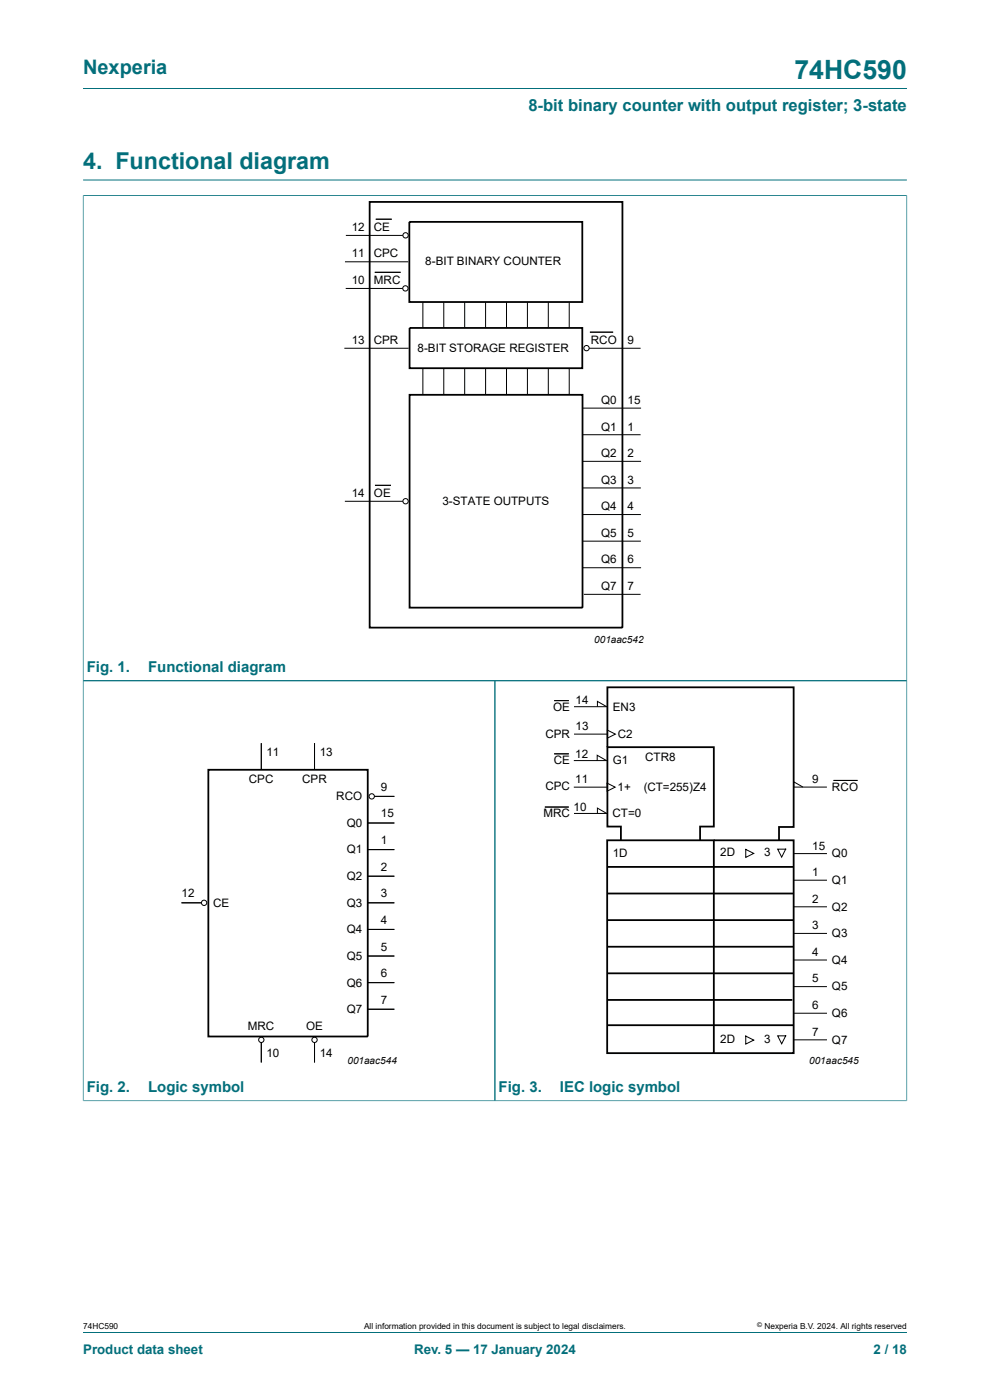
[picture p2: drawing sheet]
<svg xmlns="http://www.w3.org/2000/svg" width="210mm" height="297mm" viewBox="0 0 210 297" stroke-linecap="round" stroke-linejoin="round" font-family="sans-serif">
<path d="M17.6 18.8h174.8M17.6 38.2h174.8M17.6 41.5h174.8M17.6 41.4v192.2M192.4 41.4v192.2M105 144.4v89.1M192.4 144.4h-174.8M17.6 233.5h174.8M17.6 282.6h174.8" fill="none" stroke="#036f7b" stroke-width=".21"/>
<g fill="none" stroke="#000" stroke-width=".21">
<path d="M73.2 55.5h13.4M73.4 49.9h12.1M79.5 57.8h5.5M79.7 46.5h3.4M73 73.9h13.7M73.3 61.2h12.1M89.7 64.1v5.4M89.7 78.1v5.7M94.1 64.1v5.4M94.1 78.1v5.7M98.6 64.1v5.4M98.6 78.1v5.7"/>
<path d="M103 64.1v5.4M103 78.1v5.7M107.4 64.1v5.4M107.4 78.1v5.7M111.9 64.1v5.4M111.9 78.1v5.7M116.3 64.1v5.4M116.3 78.1v5.7M120.7 64.1v5.4M120.7 78.1v5.7M125 73.9h10.9M125.1 70.5h5"/>
<path d="M123.6 86.6h12.4M123.6 92.2h12.3M123.6 97.9h12.4M73.2 106.3h12.3M79.5 103h3.4M123.5 103.5h12.4M123.5 109.2h12.4M123.5 114.8h12.4M123.6 120.4h12.4M123.8 126.1h12.1M55.4 157.7v5.6M66.7 157.7v5.6"/>
<path d="M117.6 159.9h3.1M117.6 148.6h3.1M121.8 155.7h7M121.8 149.9h7M126.7 149.9v-1.1l2 1.1M128.8 154.9l1.7 .8-1.7 .9zM78 174.6h5.7M79.4 168.9h4.3M115.6 171.2h5.1M121.7 167h7.1M121.7 161.4h7.1M121.8 172.6h7"/>
<path d="M126.7 161.4v-1.2l2 1.2M126.7 172.6v-1.2l2 1.2M128.8 166.1l1.7 .9-1.7 .8zM168.3 167h7.1M168.4 167v-1.2l1.9 1.2M176.8 165.6h5.1M38.5 191.5h4.2M78 197.2h5.7M78 191.5h5.7M78 185.9h5.7M78 180.2h5.7M158.2 180.2l1.7 .8-1.7 .9z"/>
<path d="M165 180.1h1.7l-.9 1.7zM168.4 181.1h7M168.4 186.7h7M168.4 192.4h7M168.4 198h7M78 214.1h5.7M78 208.5h5.7M78 202.8h5.7M158.2 219.8l1.7 .8-1.7 .9zM165 219.7h1.7l-.9 1.7zM168.4 203.7h7M168.4 209.3h7"/>
<path d="M168.4 215h7M55.4 221.2v4.2M66.7 221.2v4.2M168.4 220.6h7"/>
<circle cx="86" cy="49.9" r=".56"/>
<circle cx="86" cy="61.2" r=".56"/>
<circle cx="124.4" cy="73.9" r=".56"/>
<circle cx="86" cy="106.3" r=".56"/>
<circle cx="78.9" cy="168.9" r=".56"/>
<circle cx="43.3" cy="191.5" r=".56"/>
<circle cx="55.4" cy="220.6" r=".56"/>
<circle cx="66.7" cy="220.6" r=".56"/>
</g>
<g fill="none" stroke="#000" stroke-width=".38">
<path d="M78.4 42.8h53.6v90.3h-53.6zM86.8 47.1h36.7v17h-36.7zM86.9 69.6h36.6v8.5h-36.6zM86.9 83.8h36.7v45.1h-36.7zM128.8 158.5v-12.7h39.6v29.6h-3.2v2.9M44.2 163.3h33.8v56.6h-33.8zM128.8 178.3h22.6v45.1h-22.6zM131.7 178.3v-3h-2.9v-16.8h22.6v16.8h-2.9v3M151.4 178.3h17v45.1h-17M128.8 183.9h39.6M128.8 189.6h39.6M128.8 195.2h39.6"/>
<path d="M128.8 200.8h39.6M128.8 206.5h39.6M128.8 212.1h39.3M128.8 217.5h39.6"/>
</g>
<text font-size="5.6" fill="#036f7b" x="168.5" y="16.8">74HC590</text>
<text font-size="4.9" fill="#036f7b" x="17.6" y="35.9">4. Functional diagram</text>
<text font-size="4.2" fill="#036f7b" x="17.6" y="15.6">Nexperia</text>
<text font-size="3.5" fill="#036f7b" x="112.1" y="23.7">8-bit binary counter with output register; 3-state</text>
<g font-size="3.2" fill="#036f7b">
<text x="18.4" y="142.6">Fig. 1.</text>
<text x="31.4" y="142.6">Functional diagram</text>
<text x="18.4" y="231.7">Fig. 2.</text>
<text x="31.4" y="231.7">Logic symbol</text>
<text x="105.8" y="231.7">Fig. 3.</text>
<text x="118.8" y="231.7">IEC logic symbol</text>
</g>
<g font-size="2.8" fill="#036f7b">
<text x="17.6" y="287.2">Product data sheet</text>
<text x="87.9" y="287.2">Rev. 5 — 17 January 2024</text>
<text x="185.3" y="287.2">2 / 18</text>
</g>
<g font-size="2.5">
<text x="74.6" y="49">12</text>
<text x="79.3" y="49">CE</text>
<text x="74.6" y="54.5">11</text>
<text x="79.3" y="54.5">CPC</text>
<text x="90.2" y="56.2">8-BIT BINARY COUNTER</text>
<text x="74.6" y="60.2">10</text>
<text x="79.3" y="60.2">MRC</text>
<text x="74.6" y="72.9">13</text>
<text x="79.3" y="72.9">CPR</text>
<text x="88.6" y="74.7">8-BIT STORAGE REGISTER</text>
<text x="125.3" y="72.9">RCO</text>
<text x="133.1" y="72.9">9</text>
<text x="127.5" y="85.6">Q0</text>
<text x="133.1" y="85.6">15</text>
<text x="127.5" y="91.4">Q1</text>
<text x="133.1" y="91.4">1</text>
<text x="127.5" y="97">Q2</text>
<text x="133.1" y="97">2</text>
<text x="74.6" y="105.5">14</text>
<text x="79.3" y="105.5">OE</text>
<text x="93.9" y="107.2">3-STATE OUTPUTS</text>
<text x="127.5" y="102.6">Q3</text>
<text x="133.1" y="102.6">3</text>
<text x="127.5" y="113.9">Q5</text>
<text x="127.5" y="108.3">Q4</text>
<text x="133.1" y="108.3">4</text>
<text x="133.1" y="113.9">5</text>
<text x="127.5" y="119.5">Q6</text>
<text x="133.1" y="119.5">6</text>
<text x="127.5" y="125.2">Q7</text>
<text x="133.1" y="125.2">7</text>
<text x="122.1" y="149.4">14</text>
<text x="117.4" y="150.9">OE</text>
<text x="122.1" y="154.8">13</text>
<text x="130" y="150.9">EN3</text>
<text x="56.5" y="160.5">11</text>
<text x="67.8" y="160.5">13</text>
<text x="115.7" y="156.5">CPR</text>
<text x="122" y="160.8">12</text>
<text x="131.1" y="156.5">C2</text>
<text x="136.9" y="161.5">CTR8</text>
<text x="52.8" y="166.1">CPC</text>
<text x="64.1" y="166.1">CPR</text>
<text x="80.8" y="167.8">9</text>
<text x="115.7" y="167.6">CPC</text>
<text x="117.5" y="162.1">CE</text>
<text x="122" y="166.1">11</text>
<text x="130" y="162.1">G1</text>
<text x="131" y="167.8">1+</text>
<text x="136.5" y="167.7">(CT=255)Z4</text>
<text x="172.3" y="166.1">9</text>
<text x="176.5" y="167.8">RCO</text>
<text x="71.3" y="169.7">RCO</text>
<text x="80.8" y="173.4">15</text>
<text x="115.3" y="173.4">MRC</text>
<text x="121.7" y="172">10</text>
<text x="129.9" y="173.4">CT=0</text>
<text x="73.6" y="175.4">Q0</text>
<text x="80.8" y="179.1">1</text>
<text x="73.6" y="181">Q1</text>
<text x="80.8" y="184.7">2</text>
<text x="130" y="181.7">1D</text>
<text x="152.8" y="181.6">2D</text>
<text x="162.1" y="181.6">3</text>
<text x="172.3" y="180.2">15</text>
<text x="172.3" y="185.9">1</text>
<text x="176.5" y="181.9">Q0</text>
<text x="38.5" y="190.4">12</text>
<text x="73.6" y="186.7">Q2</text>
<text x="80.8" y="190.4">3</text>
<text x="172.3" y="191.5">2</text>
<text x="176.5" y="187.5">Q1</text>
<text x="45.2" y="192.3">CE</text>
<text x="73.6" y="192.3">Q3</text>
<text x="73.6" y="198">Q4</text>
<text x="80.8" y="196">4</text>
<text x="172.3" y="197.1">3</text>
<text x="176.5" y="193.2">Q2</text>
<text x="73.6" y="203.6">Q5</text>
<text x="80.8" y="201.7">5</text>
<text x="172.3" y="202.8">4</text>
<text x="176.5" y="198.8">Q3</text>
<text x="73.6" y="209.3">Q6</text>
<text x="80.8" y="207.3">6</text>
<text x="172.3" y="208.4">5</text>
<text x="176.5" y="204.5">Q4</text>
<text x="73.6" y="214.9">Q7</text>
<text x="80.8" y="212.9">7</text>
<text x="172.3" y="214.1">6</text>
<text x="176.5" y="210.1">Q5</text>
<text x="176.5" y="215.8">Q6</text>
<text x="52.6" y="218.6">MRC</text>
<text x="64.9" y="218.6">OE</text>
<text x="152.8" y="221.2">2D</text>
<text x="162.1" y="221.2">3</text>
<text x="172.3" y="219.7">7</text>
<text x="176.5" y="221.4">Q7</text>
<text x="56.5" y="224.2">10</text>
<text x="67.8" y="224.2">14</text>
</g>
<g font-size="2.1">
<text x="126" y="136.5">001aac542</text>
<text x="73.7" y="225.6">001aac544</text>
<text x="171.7" y="225.6">001aac545</text>
</g>
<g font-size="1.8">
<text x="17.6" y="282">74HC590</text>
<text x="77.2" y="282">All information provided in this document is subject to legal disclaimers.</text>
<text x="162.2" y="282">Nexperia B.V. 2024. All rights reserved</text>
</g>
<text font-size="1.4" x="160.6" y="281.6">©</text>
</svg>
